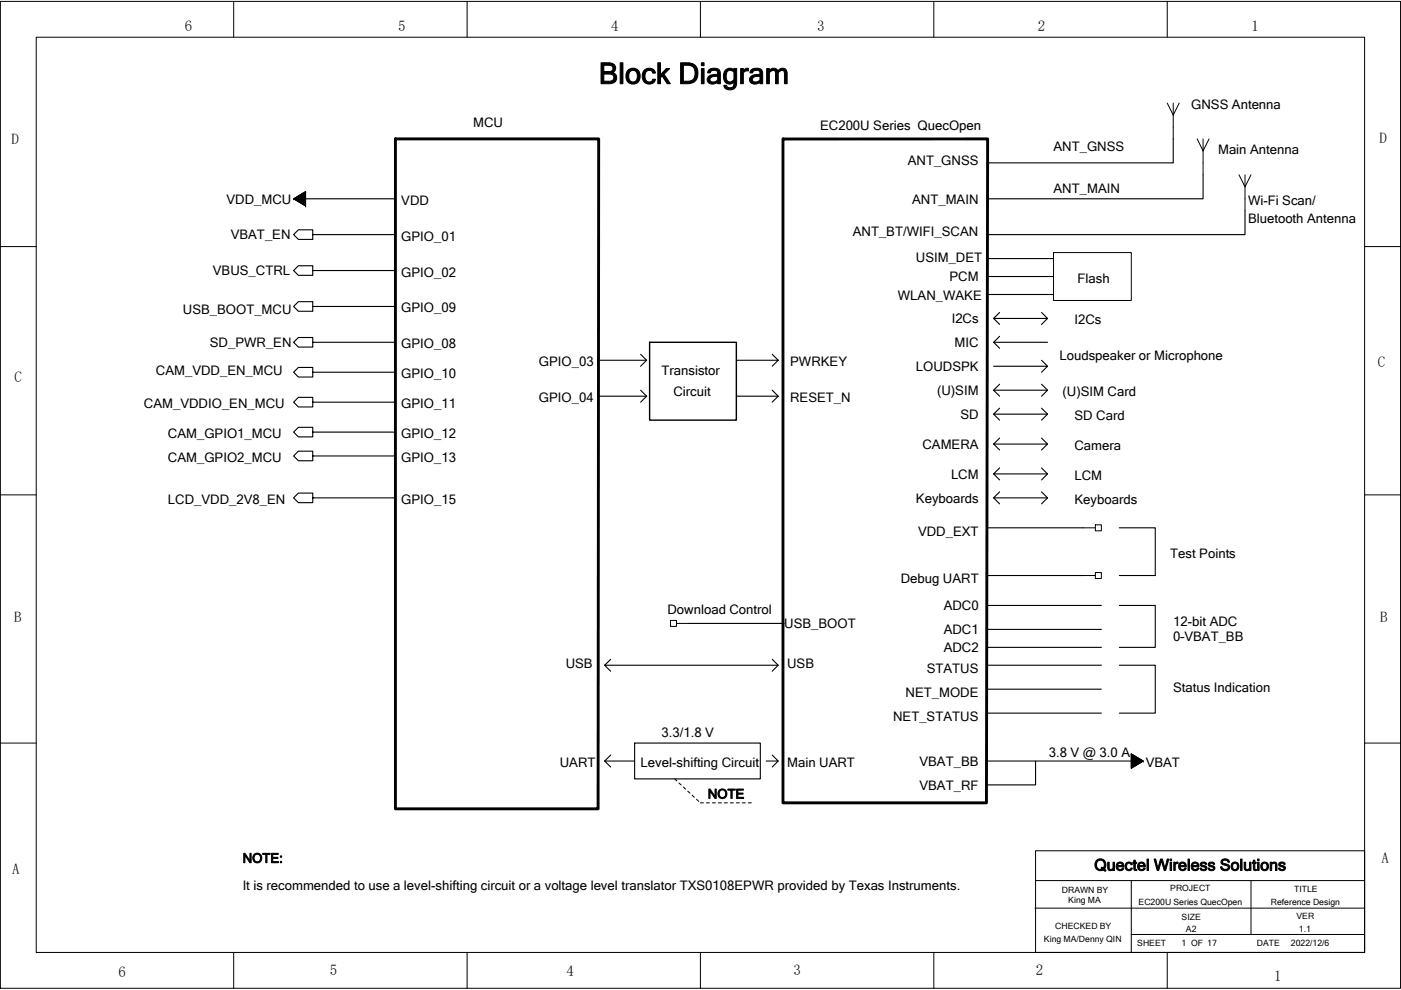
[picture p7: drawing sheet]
<svg xmlns="http://www.w3.org/2000/svg" width="297mm" height="210mm" viewBox="0 0 297 210" stroke-linecap="round" stroke-linejoin="round" font-family="sans-serif">
<path d="M83.8 29.5h43.1l-.1 142.1h-43v-142.1M166 29.5v140.8h43.1l.3-140.8h-43.3" fill="none" stroke="#000" stroke-width=".61"/>
<g fill="none" stroke="#000" stroke-width=".23">
<path d="M248.7 29.5v5h-39.3M255.1 37.1v5.1h-45.7M64.8 42.2h18.8M66.3 57.4v1h-3l-1.1-1 1.1-1h3v1h17.3M66.3 49.8v1h-3l-1.1-1 1.1-1.1h3v1.1h17.3M209.4 58.7h14M209.4 54.8h14M264 44.7v5.1h-54.6M62.2 65l1.1-1h3v2h-3zM66.3 79v1h-3l-1.1-1 1.1-1.1h3v1.1h17.3M66.3 72.6v1h-3l-1.1-1 1.1-1h3v1h17.3M66.3 65h17.3"/>
<path d="M126.9 76.4h10.2M135.8 75.1l1.3 1.3M137.1 76.4l-1.3 1.3M156.1 76.4h8.9M163.7 75.1l1.3 1.3M165 76.4l-1.3 1.3M209.4 62.5h14M210.7 77.7h11.4l-1.3 1.3M210.7 72.6l1.2 1.3M210.7 72.6h11.4M210.7 67.5l1.2 1.3M211.9 71.3l-1.2 1.3"/>
<path d="M211.9 66.3l-1.2 1.2h11.4M220.8 76.4l1.3 1.3M220.8 66.3l1.3 1.2M222.1 67.5l-1.3 1.3M66.3 85.3v1h-3l-1.1-1 1.1-1h3v1h17.3M66.3 91.7v1h-3l-1.1-1 1.1-1.1h3v1.1h17.3M66.3 96.7v1h-3l-1.1-1 1.1-1h3v1h17.3M126.9 84h10.2M135.8 82.8l1.3 1.2M137.1 84l-1.3 1.3M156.1 84h8.9M163.7 82.8l1.3 1.2"/>
<path d="M165 84l-1.3 1.3M210.7 82.8h11.4l-1.3 1.2M210.7 82.8l1.2 1.2M210.7 87.8l1.2 1.3M210.7 94.2l1.2 1.2M211.9 81.5l-1.2 1.3M211.9 86.6l-1.2 1.2h11.4M211.9 99.3l-1.2 1.2h11.4M211.9 92.9l-1.2 1.3h11.4M220.8 86.6l1.3 1.2M220.8 81.5l1.3 1.3M220.8 99.3l1.3 1.2"/>
<path d="M220.8 92.9l1.3 1.3M222.1 87.8l-1.3 1.3M222.1 94.2l-1.3 1.2M66.3 105.6v1h-3l-1.1-1 1.1-1h3v1h17.3M209.4 112h20.3M210.7 105.6l1.2 1.3M210.7 100.5l1.2 1.3M211.9 104.3l-1.2 1.3h11.4M220.8 104.3l1.3 1.3M222.1 105.6l-1.3 1.3M222.1 100.5l-1.3 1.3M237.3 112h7.6v10.1h-7.6"/>
<path d="M129.5 139.8l-1.3 1.3M146 132.2h20.3M163.7 139.8l1.3 1.3M209.4 137.3h24.1M209.4 133.5h24.1M209.4 128.4h24.1M209.4 122.1h20.3M237.3 128.4h7.6v8.9h-7.6M128.2 141.1h36.8l-1.3 1.3M128.2 141.1l1.3 1.3M134.6 157.6h26.6v7.6h-26.6zM209.4 151.3h24.1"/>
<path d="M209.4 146.2h24.1M209.4 141.1h24.1M237.3 141.1h7.6v10.2h-7.6M128.2 161.4h6.4M128.2 161.4l1.3 1.3M129.5 160.1l-1.3 1.3M163.7 160.1l1.3 1.3h-2.5M165 161.4l-1.3 1.3M209.4 161.4h30.5M219.6 161.4v5.1h-10.2"/>
</g>
<g fill="none" stroke="#000" stroke-width=".21">
<path d="M.1 .3h296.8v209.3h-296.8zM7.7 7.9h281.6v194.1h-281.6zM49.5 .3v7.6M99 .3v7.6M148.5 .3v7.6M198 .3v7.6M247.5 .3v7.6M247.5 21.9l1.2 2.5 1.3-2.5M248.7 21.9v7.6M253.8 29.5l1.3 2.5 1.2-2.5M255.1 29.5v7.6M262.7 37.1l1.3 2.5 1.2-2.5"/>
<path d="M264 37.1v7.6M.1 52.3h7.6M62.2 42.2h2.6M62.2 42.2h.1M62.2 42.2l2.6-1.6v3.1zM62.4 42.1v.1M62.4 42.3h2.4M62.8 41.9v.6M63 41.7v.9M63.1 42.7h1.7M63.1 41.7h1.7M63.1 41.6v1.1"/>
<path d="M63.3 41.6v1.2h1.5M63.3 41.5h1.5M63.4 41.5v1.3M63.6 41.3v1.7M63.7 43.1h1.1M63.8 41.3h1M63.8 41.3v1.8M63.9 41.2v2M63.9 43.2h.9M63.9 41.1h.9M64 41.1v2.1M64.3 40.9v2.5"/>
<path d="M64.4 43.4h.4M64.4 40.9h.4M64.4 40.9v2.6M64.5 40.8v2.7M64.6 43.6h.2M64.6 40.8h.2M64.7 40.7v2.9M64.8 41.9h-2.2v.5h2.2M64.8 41.8h-1.9l-.1 .7h2M64.8 42h-2.3v.3M64.8 41.4h-1.3v1.5h1.3M64.8 41h-.6l-.1 2.3h.7"/>
<path d="M64.8 40.6h.1M64.8 43.7h.1M64.8 40.6v3.1M223.4 53.6h16.5v10.1h-16.5zM289.3 52.3h7.6M.1 105h7.6M229.7 112h2.5M232.2 111.3h1.3v1.3h-1.3zM289.3 105h7.6M142.2 131.6h1.2v1.3h-1.2zM143.4 132.2h2.6M229.7 122.1h2.5"/>
<path d="M232.2 121.4h1.3v1.3h-1.3zM.1 157.6h7.6M239.9 159.9l2.5 1.5-2.5 1.5zM239.9 159.9h.1M239.9 159.9v3M240 160v2.9M289.3 157.6h7.6M143 165.2l.5 .5M144 166.1l.4 .4M144.9 166.9l.4 .5M145.8 167.8l.5 .4M146.7 168.7l.5 .4"/>
<path d="M147.7 169.5l.4 .5M148.5 170.3h.6M149.8 170.3h.6M151 170.3h.7M152.3 170.3h.6M153.6 170.3h.6M154.9 170.3h.6M156.1 170.3h.7M157.4 170.3h.6M158.7 170.3h.6M239.9 162.8h.2M239.9 162.7h.4"/>
<path d="M239.9 160.3h.6v2.3h-.6M239.9 162.4h.8M239.9 162.3h1M239.9 160.7h1.2v1.5h-1.2M239.9 162.1h1.4M239.9 161.9h1.7M239.9 161.7h2.1M239.9 161.5h2.3M239.9 161.4h2.5M239.9 161.3h2.3M239.9 161.2h2.1M239.9 161h1.9"/>
<path d="M239.9 160.9h1.7M239.9 160.8h1.4M239.9 160.5h1M239.9 160.4h.8M239.9 160.1h.4M239.9 160h.1M240.1 160.1v2.7M240.2 160.1v2.6M240.4 160.2v2.4M240.6 160.4v2.1M240.7 160.4v2M240.9 160.5v1.8"/>
<path d="M241 160.6v1.7M241.3 160.7v1.4M241.4 160.8v1.2M241.5 160.9v1.1M241.6 161v.9M241.8 161v.8h-1.9M241.9 161.1v.6M242 161.2v.5M242.1 161.3v.3M242.3 161.4v.1M242.4 161.4h.1M219.4 192.6h69.9"/>
<path d="M219.6 180.4h69.7v21.6h-69.7zM219.6 186.8h69.7M239.9 198.2h49.4M239.9 186.8v15.2M265.2 186.8v11.4M49.5 202v7.6M99 202v7.6M148.5 202v7.6M198 202v7.6M247.5 202v7.6"/>
</g>
<path d="M137.7 72.6h18.4v16.5h-18.4z" fill="none" stroke="#000" stroke-width=".3"/>
<text font-size="6.2" x="126.9" y="17.8">Block Diagram</text>
<text font-size="3.4" x="232" y="184.6">Quectel Wireless Solutions</text>
<g font-size="3.2">
<text x="39.2" y="6.6">6</text>
<text x="84.5" y="6.6">5</text>
<text x="129.6" y="6.6">4</text>
<text x="173.2" y="6.6">3</text>
<text x="220.1" y="6.6">2</text>
<text x="265.4" y="6.6">1</text>
<text x="2.5" y="30.5">D</text>
<text x="292.5" y="30.4">D</text>
<text x="292.1" y="77.8">C</text>
<text x="3.1" y="81.1">C</text>
<text x="3" y="131.8">B</text>
<text x="292.6" y="131.8">B</text>
<text x="2.6" y="185.3">A</text>
<text x="292.9" y="183.1">A</text>
<text x="25.1" y="207.3">6</text>
<text x="69.9" y="206.8">5</text>
<text x="120.1" y="207">4</text>
<text x="168.2" y="206.8">3</text>
<text x="219.6" y="206.8">2</text>
<text x="270.1" y="208">1</text>
</g>
<g font-size="2.8">
<text x="252.6" y="23.1">GNSS Antenna</text>
<text x="100.3" y="26.9">MCU</text>
<text x="173.9" y="27.6">EC200U Series QuecOpen</text>
<text x="192.5" y="34.9">ANT_GNSS</text>
<text x="223.4" y="32">ANT_GNSS</text>
<text x="258.3" y="32.6">Main Antenna</text>
<text x="223.4" y="40.9">ANT_MAIN</text>
<text x="48" y="43.2">VDD_MCU</text>
<text x="85.1" y="43.4">VDD</text>
<text x="193.4" y="43.2">ANT_MAIN</text>
<text x="264.6" y="43.4">Wi-Fi Scan/</text>
<text x="264.6" y="47.2">Bluetooth Antenna</text>
<text x="48.9" y="50.8">VBAT_EN</text>
<text x="85.1" y="51">GPIO_01</text>
<text x="180.8" y="50.1">ANT_BT/WIFI_SCAN</text>
<text x="45.1" y="58.4">VBUS_CTRL</text>
<text x="85.1" y="58.7">GPIO_02</text>
<text x="194.2" y="55.5">USIM_DET</text>
<text x="201.3" y="59.7">PCM</text>
<text x="228.4" y="59.9">Flash</text>
<text x="190.4" y="63.7">WLAN_WAKE</text>
<text x="38.8" y="66.7">USB_BOOT_MCU</text>
<text x="85.1" y="66.3">GPIO_09</text>
<text x="201.8" y="68.6">I2Cs</text>
<text x="227.8" y="68.8">I2Cs</text>
<text x="44.5" y="73.6">SD_PWR_EN</text>
<text x="85.1" y="73.9">GPIO_08</text>
<text x="114.3" y="77.7">GPIO_03</text>
<text x="167.5" y="77.7">PWRKEY</text>
<text x="202.4" y="73.6">MIC</text>
<text x="224.6" y="76.4">Loudspeaker or Microphone</text>
<text x="33.1" y="79.6">CAM_VDD_EN_MCU</text>
<text x="85.1" y="80.2">GPIO_10</text>
<text x="140.2" y="79.6">Transistor</text>
<text x="194.2" y="78.7">LOUDSPK</text>
<text x="198.7" y="83.8">(U)SIM</text>
<text x="30.5" y="86.6">CAM_VDDIO_EN_MCU</text>
<text x="85.1" y="86.6">GPIO_11</text>
<text x="114.3" y="85.3">GPIO_04</text>
<text x="142.8" y="84">Circuit</text>
<text x="167.5" y="85.3">RESET_N</text>
<text x="203.6" y="88.9">SD</text>
<text x="225.3" y="84">(U)SIM Card</text>
<text x="227.8" y="89.1">SD Card</text>
<text x="35.6" y="92.9">CAM_GPIO1_MCU</text>
<text x="85.1" y="92.9">GPIO_12</text>
<text x="195.6" y="95.2">CAMERA</text>
<text x="227.8" y="95.4">Camera</text>
<text x="35.6" y="98">CAM_GPIO2_MCU</text>
<text x="85.1" y="98">GPIO_13</text>
<text x="201.6" y="101.5">LCM</text>
<text x="227.8" y="101.8">LCM</text>
<text x="35.6" y="106.9">LCD_VDD_2V8_EN</text>
<text x="85.1" y="106.9">GPIO_15</text>
<text x="194.2" y="106.6">Keyboards</text>
<text x="227.8" y="106.9">Keyboards</text>
<text x="194.6" y="113.6">VDD_EXT</text>
<text x="248.1" y="118.3">Test Points</text>
<text x="191" y="123.7">Debug UART</text>
<text x="141.5" y="130.3">Download Control</text>
<text x="200.1" y="129.4">ADC0</text>
<text x="166.3" y="133.2">USB_BOOT</text>
<text x="200.1" y="134.5">ADC1</text>
<text x="248.7" y="132.9">12-bit ADC</text>
<text x="248.7" y="136">0–VBAT_BB</text>
<text x="119.9" y="141.7">USB</text>
<text x="166.9" y="141.7">USB</text>
<text x="196.5" y="142.7">STATUS</text>
<text x="200.1" y="138.3">ADC2</text>
<text x="192" y="147.8">NET_MODE</text>
<text x="248.7" y="146.8">Status Indication</text>
<text x="189.4" y="152.9">NET_STATUS</text>
<text x="140.2" y="156.3">3.3/1.8 V</text>
<text x="222.4" y="160.7">3.8 V @ 3.0 A</text>
<text x="118.7" y="162.7">UART</text>
<text x="135.8" y="162.7">Level-shifting Circuit</text>
<text x="166.9" y="162.7">Main UART</text>
<text x="194.9" y="167.5">VBAT_RF</text>
<text x="194.9" y="162.4">VBAT_BB</text>
<text x="242.9" y="162.7">VBAT</text>
<text x="150.1" y="169.4">NOTE</text>
<text x="51.5" y="183">NOTE:</text>
<text x="51.5" y="188.7">It is recommended to use a level-shifting circuit or a voltage level translator TXS0108EPWR provided by Texas Instruments.</text>
</g>
<g font-size="1.8">
<text x="225.1" y="189.3">DRAWN BY</text>
<text x="226.5" y="191.6">King MA</text>
<text x="241.4" y="191.9">EC200U Series QuecOpen</text>
<text x="248.1" y="189.1">PROJECT</text>
<text x="269.4" y="191.9">Reference Design</text>
<text x="274.4" y="189.2">TITLE</text>
<text x="223.7" y="197.1">CHECKED BY</text>
<text x="250.5" y="195.2">SIZE</text>
<text x="251.4" y="197.6">A2</text>
<text x="274.9" y="194.9">VER</text>
<text x="275.4" y="197.6">1.1</text>
<text x="221.3" y="199.9">King MA/Denny QIN</text>
<text x="241.1" y="200.7">SHEET</text>
<text x="250.5" y="200.7">1 OF 17</text>
<text x="266.5" y="200.7">DATE</text>
<text x="273.7" y="200.6">2022/12/6</text>
</g>
</svg>
